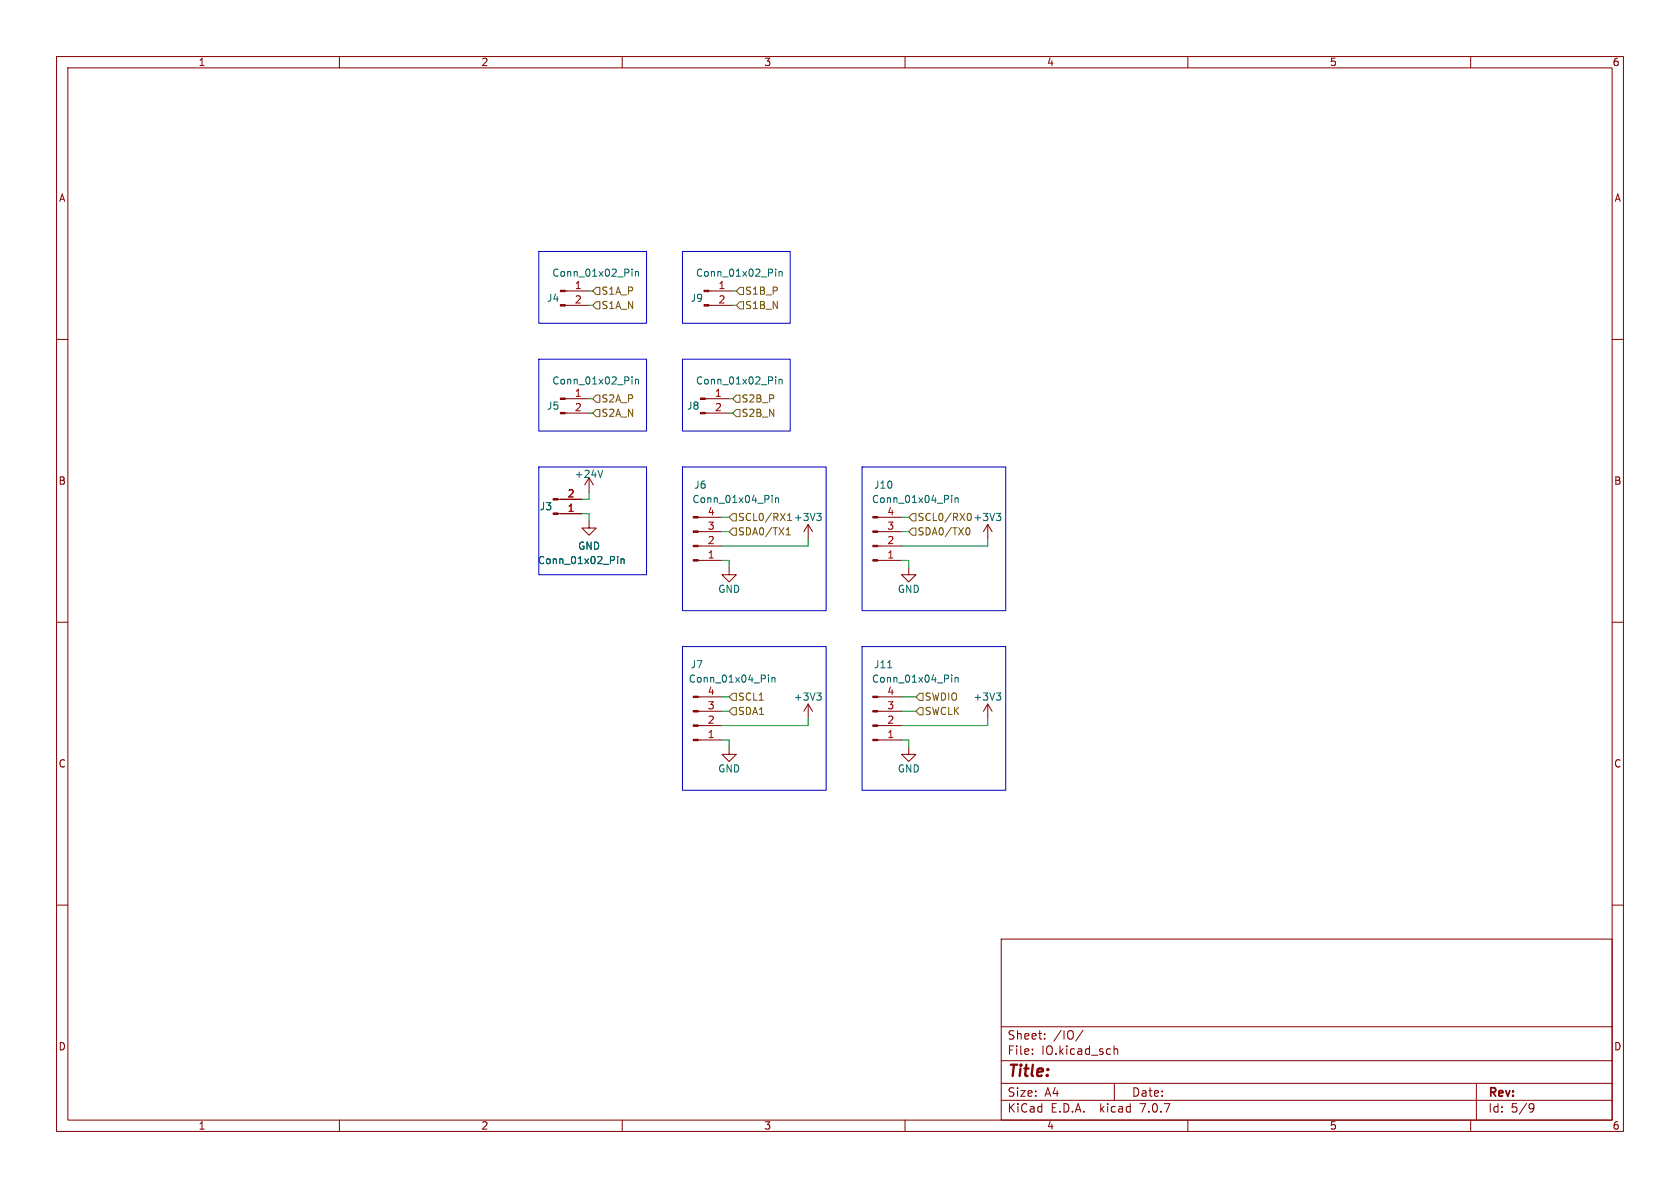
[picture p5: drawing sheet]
<svg xmlns="http://www.w3.org/2000/svg" width="297mm" height="210mm" viewBox="0 0 297 210" stroke-linecap="round" stroke-linejoin="round" font-family="sans-serif">
<g fill="none" stroke="#840000" stroke-width=".18">
<path d="M10 10h277v190h-277zM12 12h273v186h-273zM60 10v2M110 10v2M160 10v2M210 10v2M260 10v2M10 60h2M99.9 54h4.2M99.9 51.4h4.2M125.3 54h4.2M125.3 51.4h4.2"/>
<path d="M285 60h2M99.9 73h4.2M99.9 70.5h4.2M124.7 73h4.2M124.7 70.5h4.2M98.7 88.3h4.2M98.7 90.8h4.2M104.1 92.1v1.2h1.3l-1.3 1.3-1.2-1.3h1.2M104.1 84.5l-.7 1.2M104.1 84.5v2.5M104.1 84.5l.8 1.2M123.4 91.4h4.2"/>
<path d="M123.4 94h4.2M123.4 96.5h4.2M123.4 99.1h4.2M142.9 92.7l-.8 1.3M142.9 92.7v2.6M142.9 92.7l.7 1.3M155.2 91.4h4.2M155.2 94h4.2M155.2 96.5h4.2M155.2 99.1h4.2M174.6 92.7l-.7 1.3M174.6 92.7v2.6"/>
<path d="M174.6 92.7l.8 1.3M10 110h2M128.9 100.3v1.3h1.3l-1.3 1.3-1.3-1.3h1.3M160.7 100.3v1.3h1.2l-1.2 1.3-1.3-1.3h1.3M285 110h2M123.4 123.2h4.2M123.4 125.7h4.2M123.4 128.3h4.2M123.4 130.8h4.2M128.9 132.1v1.3h1.3l-1.3 1.2-1.3-1.2h1.3M142.9 124.5v2.5M142.9 124.5l-.8 1.2"/>
<path d="M142.9 124.5l.7 1.2M155.2 123.2h4.2M155.2 125.7h4.2M155.2 128.3h4.2M155.2 130.8h4.2M160.7 132.1v1.3h1.2l-1.2 1.2-1.3-1.2h1.3M174.6 124.5v2.5M174.6 124.5l-.7 1.2M174.6 124.5l.8 1.2M10 160h2M285 160h2M177 166h108v32h-108z"/>
<path d="M60 198v2M110 198v2M160 198v2M177 194.5h108M177 191.5h108M177 187.5h108M177 181.5h108M182.5 186.3v.1M182.5 185.5v.1M184.7 183.6v.1M184.7 182.8v.1M191.5 182.1l-1.3 2"/>
<path d="M197 184.9v1.5M197 185.5l.2-.1 .3 .1 .1 .9M197 191.5v3M210 198v2M260 198v2M261 191.5v6.5M270.6 195.1l.5 .1a.99 .99 0 0 1-.4 1.4h-.2M271.2 195.7l-.3 .3h-.3"/>
</g>
<g fill="none" stroke="#006464" stroke-width=".18">
<path d="M111.7 47.6v.1M111.7 48v.8M112.3 48v.8M112.3 48.1l.2-.1 .3 .1 .1 .7M137.1 47.6v.1M137.1 48v.8M137.7 48.1l.2-.1 .3 .1 .1 .7M137.7 48v.8M111.7 66.6v.1M111.7 67v.9M112.3 67v.9M112.3 67.2l.2-.2 .3 .1 .1 .8"/>
<path d="M137.1 66.6v.1M137.1 67v.9M137.7 67.2l.2-.2 .3 .1 .1 .8M137.7 67v.9M106.6 83.1l-.5 1.3M109.2 98.4v.1M109.2 98.8v.8M109.8 98.8v.8M109.8 98.9l.2-.1 .3 .1v.7M136.5 87.6v.1M136.5 88v.8M137.1 88v.8"/>
<path d="M137.1 88.1l.2-.1 .3 .1v.7M144.4 90.7h.8l-.5 .5M144.9 91.2l.3 .3v.3l-.3 .2M168.2 87.6v.1M168.2 88v.8M168.8 88.1l.2-.1 .3 .1 .1 .7M168.8 88v.8M176.1 90.7h.8l-.4 .5M176.7 91.2l.2 .3v.3l-.2 .2M135.9 119.3v.1M135.9 119.7v.9M136.5 119.7v.9"/>
<path d="M136.5 119.9l.1-.2 .3 .1 .1 .8M156.9 118.1h.8M168.2 119.3v.1M168.2 119.7v.9M168.8 119.9l.2-.2 .3 .1 .1 .8M168.8 119.7v.9M144.4 122.5h.8l-.5 .5M144.9 123l.3 .2v.3l-.3 .3M176.1 122.5h.8l-.4 .5M176.7 123l.2 .2v.3l-.2 .3"/>
</g>
<g fill="#840000" stroke="#840000" stroke-width=".18">
<path d="M122.6 123.1h.8v.2h-.8z"/>
<path d="M122.6 125.6h.8v.3h-.8z"/>
<path d="M122.6 128.1h.8v.3h-.8z"/>
<path d="M122.6 130.7h.8v.2h-.8z"/>
<path d="M99.1 53.8h.8v.3h-.8z"/>
<path d="M99.1 51.3h.8v.3h-.8z"/>
<path d="M122.6 91.3h.8v.3h-.8z"/>
<path d="M122.6 93.9h.8v.2h-.8z"/>
<path d="M122.6 96.4h.8v.2h-.8z"/>
<path d="M122.6 98.9h.8v.3h-.8z"/>
<path d="M99.1 72.9h.8v.3h-.8z"/>
<path d="M99.1 70.4h.8v.2h-.8z"/>
<path d="M123.8 72.9h.9v.3h-.9z"/>
<path d="M123.8 70.4h.9v.2h-.9z"/>
<path d="M154.3 91.3h.9v.3h-.9z"/>
<path d="M154.3 93.9h.9v.2h-.9z"/>
<path d="M154.3 96.4h.9v.2h-.9z"/>
<path d="M154.3 98.9h.9v.3h-.9z"/>
<path d="M124.5 53.8h.8v.3h-.8z"/>
<path d="M124.5 51.3h.8v.3h-.8z"/>
<path d="M97.8 88.1h.9v.3h-.9z"/>
<path d="M97.8 90.7h.9v.2h-.9z"/>
<path d="M154.3 123.1h.9v.2h-.9z"/>
<path d="M154.3 125.6h.9v.3h-.9z"/>
<path d="M154.3 128.1h.9v.3h-.9z"/>
<path d="M154.3 130.7h.9v.2h-.9z"/>
</g>
<g fill="none" stroke="#725600" stroke-width=".18">
<path d="M104.8 51.4l.6-.6h.6v1.3h-.6zM105.4 53.3h.6v1.3h-.6l-.6-.6zM130.8 50.8h.6v1.3h-.6l-.6-.7zM130.8 53.3h.6v1.3h-.6l-.6-.6zM104.8 73l.6-.6h.6v1.3h-.6zM105.4 69.9h.6v1.2h-.6l-.6-.6zM130.2 69.9h.6v1.2h-.6l-.7-.6zM130.2 72.4h.6v1.3h-.6l-.7-.7zM128.9 94l.6-.7h.7v1.3h-.7zM129.5 90.8h.7v1.3h-.7l-.6-.7zM139 94.6h.7M139 93.7l.4-.4v1.3"/>
<path d="M139.2 92h.8M139.2 91.1l.4-.4v1.3M160.7 91.4l.6-.6h.6v1.3h-.6zM160.7 94l.6-.7h.6v1.3h-.6zM170.9 93.4l.1-.1a.68 .68 0 0 1 .5 .6 .68 .68 0 0 1-.5 .7l-.1-.1M171 91.5l.2 .5h.3M171.5 90.8h-.3l-.2 .4M128.9 123.2l.6-.6h.7v1.2h-.7zM128.9 125.7l.6-.6h.7v1.3h-.7zM162.6 122.6h.6v1.2h-.6l-.7-.6zM162.6 125.1h.6v1.3h-.6l-.7-.7z"/>
</g>
<path d="M95.2 44.5h19.1v12.7h-19.1zM120.6 44.5h19.1v12.7h-19.1zM95.2 63.5h19.1v12.7h-19.1zM120.6 63.5h19.1v12.7h-19.1zM95.2 82.6h19.1v19h-19.1zM120.6 82.6h25.4v25.4h-25.4zM152.4 82.6h25.4v25.4h-25.4zM120.6 114.3h25.4v25.4h-25.4zM152.4 114.3h25.4v25.4h-25.4z" fill="none" stroke="#0000c2" stroke-width=".18"/>
<g fill="none" stroke="#009600" stroke-width=".18">
<path d="M104.1 51.4h.7M104.1 54h.7M129.5 51.4h.7M129.5 54h.7M104.1 70.5h.7M104.1 73h.7M128.9 70.5h.6M128.9 73h.6M102.9 90.8h1.2v1.3M104.1 87v1.3h-1.2M127.6 99.1h1.3v1.2M127.6 91.4h1.3"/>
<path d="M127.6 94h1.3M142.9 95.3v1.2h-15.3M159.4 99.1h1.3v1.2M159.4 91.4h1.3M159.4 94h1.3M174.6 95.3v1.2h-15.2M127.6 130.8h1.3v1.3M127.6 123.2h1.3M127.6 125.7h1.3M142.9 127v1.3h-15.3M159.4 130.8h1.3v1.3M159.4 123.2h2.5"/>
<path d="M159.4 125.7h2.5M174.6 127v1.3h-15.2"/>
</g>
<text font-size="2.8" fill="#840000" x="178" y="190.9">Title:</text>
<g font-size="2.1" fill="#840000">
<text x="178" y="184">Sheet:</text>
<text x="186.2" y="184">/IO/</text>
<text x="178" y="186.7">File:</text>
<text x="184.1" y="186.7">IO.kicad_sch</text>
<text x="178" y="196.9">KiCad</text>
<text x="178" y="194.1">Size:</text>
<text x="184.7" y="194.1">A4</text>
<text x="185.7" y="196.9">E.D.A.</text>
<text x="194.6" y="196.9">kicad</text>
<text x="200" y="194.1">Date:</text>
<text x="201.8" y="196.9">7.0.7</text>
<text x="263" y="194.3">Rev:</text>
<text x="263" y="196.9">Id:</text>
<text x="267.1" y="196.9">5/9</text>
</g>
<g font-size="1.8" fill="#840000">
<text x="35" y="11.9">1</text>
<text x="85" y="11.9">2</text>
<text x="135" y="11.9">3</text>
<text x="185" y="11.9">4</text>
<text x="235" y="11.9">5</text>
<text x="285" y="11.9">6</text>
<text x="10.3" y="35.9">A</text>
<text x="285.3" y="35.9">A</text>
<text x="10.3" y="85.9">B</text>
<text x="285.3" y="85.9">B</text>
<text x="10.3" y="135.9">C</text>
<text x="285.3" y="135.9">C</text>
<text x="10.3" y="185.9">D</text>
<text x="285.3" y="185.9">D</text>
<text x="35" y="199.9">1</text>
<text x="85" y="199.9">2</text>
<text x="135" y="199.9">3</text>
<text x="185" y="199.9">4</text>
<text x="235" y="199.9">5</text>
<text x="285" y="199.9">6</text>
</g>
<g font-size="1.8" fill="#006464">
<text x="96.6" y="53.6">J4</text>
<text x="97.5" y="49.1">Conn_01x02_Pin</text>
<text x="122" y="53.6">J9</text>
<text x="122.9" y="49.1">Conn_01x02_Pin</text>
<text x="97.5" y="68.2">Conn_01x02_Pin</text>
<text x="122.9" y="68.2">Conn_01x02_Pin</text>
<text x="96.6" y="72.6">J5</text>
<text x="121.4" y="72.6">J8</text>
<text x="101.5" y="84.7">+24V</text>
<text x="122.3" y="89.1">Conn_01x04_Pin</text>
<text x="122.6" y="86.6">J6</text>
<text x="154.1" y="89.1">Conn_01x04_Pin</text>
<text x="154.4" y="86.6">J10</text>
<text x="95.3" y="90.4">J3</text>
<text x="140.2" y="92.3">+3V3</text>
<text x="95" y="99.9">Conn_01x02_Pin</text>
<text x="102.1" y="97.4">GND</text>
<text x="126.9" y="105">GND</text>
<text x="158.6" y="105">GND</text>
<text x="122" y="118.3">J7</text>
<text x="154.4" y="118.3">J11</text>
<text x="121.7" y="120.9">Conn_01x04_Pin</text>
<text x="140.2" y="124.1">+3V3</text>
<text x="154.1" y="120.9">Conn_01x04_Pin</text>
<text x="172" y="124.1">+3V3</text>
<text x="126.9" y="136.8">GND</text>
<text x="158.6" y="136.8">GND</text>
</g>
<g font-size="1.8" fill="#a90000">
<text x="101.5" y="51.2">1</text>
<text x="101.5" y="53.7">2</text>
<text x="126.9" y="51.2">1</text>
<text x="126.9" y="53.7">2</text>
<text x="101.5" y="70.2">1</text>
<text x="126.3" y="70.2">1</text>
<text x="101.5" y="72.8">2</text>
<text x="126.3" y="72.8">2</text>
<text x="100.3" y="88">2</text>
<text x="100.3" y="90.6">1</text>
<text x="125" y="93.7">3</text>
<text x="125" y="91.2">4</text>
<text x="156.8" y="93.7">3</text>
<text x="156.8" y="91.2">4</text>
<text x="125" y="98.8">1</text>
<text x="125" y="96.3">2</text>
<text x="156.8" y="98.8">1</text>
<text x="156.8" y="96.3">2</text>
<text x="125" y="125.5">3</text>
<text x="125" y="122.9">4</text>
<text x="156.8" y="125.5">3</text>
<text x="156.8" y="122.9">4</text>
<text x="125" y="130.6">1</text>
<text x="125" y="128">2</text>
<text x="156.8" y="130.6">1</text>
<text x="156.8" y="128">2</text>
</g>
<g font-size="1.8" fill="#725600">
<text x="106.2" y="52.3">S1A_P</text>
<text x="131.6" y="52.3">S1B_P</text>
<text x="106.2" y="54.8">S1A_N</text>
<text x="131.6" y="54.8">S1B_N</text>
<text x="106.2" y="71.3">S2A_P</text>
<text x="131" y="71.3">S2B_P</text>
<text x="106.2" y="73.9">S2A_N</text>
<text x="131" y="73.9">S2B_N</text>
<text x="130.4" y="92.3">SCL0/RX1</text>
<text x="130.4" y="94.8">SDA0/TX1</text>
<text x="162.1" y="92.3">SCL0/RX0</text>
<text x="162.1" y="94.8">SDA0/TX0</text>
<text x="172" y="92.3">+3V3</text>
<text x="130.4" y="124.1">SCL1</text>
<text x="163.4" y="124.1">SWDIO</text>
<text x="130.4" y="126.6">SDA1</text>
<text x="163.4" y="126.6">SWCLK</text>
</g>
</svg>
